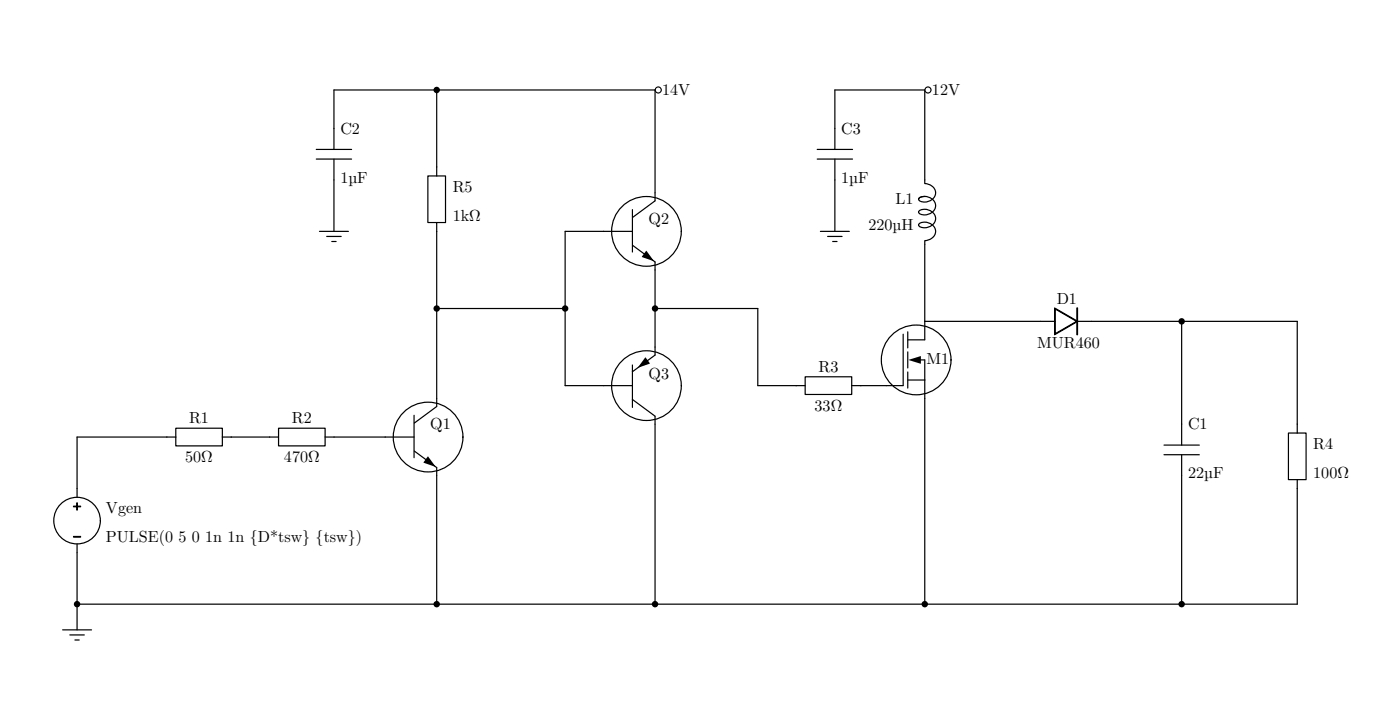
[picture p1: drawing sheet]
<svg xmlns="http://www.w3.org/2000/svg" width="615mm" height="310mm" viewBox="0 0 615 310" stroke-linecap="round" stroke-linejoin="round" font-family="sans-serif">
<g fill="none" stroke="#000" stroke-width=".53">
<path d="M191.9 39.5v33.9M146.8 56.4v-16.9h141.1v48.7M366.9 56.4v-16.9h39.5v41.1a4.7 4.7 0 0 1 4.8 4M146.8 79v22.6M366.9 79v22.6M277.9 92v18.7M287.9 88.2l-9.9 7.3M403.7 87.5a3.6 3.6 0 0 1 4.9-.7 3.9 3.9 0 0 1 2.5 4.4 3.9 3.9 0 0 1-4 3.1l-2-.1a1.13 1.13 0 0 1-1.4-1.1 1.13 1.13 0 0 1 1.4-1.1 4.9 4.9 0 0 1 6.1 3.9M406.6 86.3l-2 .3-.9 .9M411.2 96a4.7 4.7 0 0 1-7.4 3.2 1.5 1.5 0 0 1 1.9-1.6 4.7 4.7 0 0 1 5.5 4M411.2 84.7a4.7 4.7 0 0 1-7.4 3.2l-.1-.4M140.4 101.6h12.7"/>
<path d="M143.6 103.8h6.3M145.8 106h1.9M191.9 101.6v76.9M277.8 101.6h-29.4v67.7h29.5M278 107.7l9.9 7.3v40.9l-10 7.3M360.5 101.6h12.7M363.7 103.8h6.4M365.9 106h1.9M411.2 101.6a4.6 4.6 0 0 1-4.8 4.1v35.4h57.2M191.9 135.5h56.5M287.9 135.5h45.1v33.8h20.8M473.4 141.1h96.7v49"/>
<path d="M519.3 141.1v54.3M191.9 178.5l-9.8 7.3M277.9 160.3v18.6M277.9 175.4l10 7.3M353.8 165.5h20.5v7.7h-20.5zM389.5 169.3h-15.2M406.4 175v90.3M77.2 191.9h-43.3v22.6M77.3 188h20.4v7.8h-20.4zM97.8 191.9h24.6M122.4 188h20.5v7.8h-20.5zM142.9 191.9h39"/>
<path d="M182 182.4v18.6M182.1 198l9.8 7.4v59.9M287.9 182.8v82.5M511.5 195.4h15.5M511.5 199.7h15.5M519.3 199.7v65.6M566.2 190.1h7.8v20.5h-7.8zM570.1 210.6v54.7h-536.2M33.9 242.7v33.9M27.5 276.6h12.7M30.7 278.8h6.3M32.9 281h1.9"/>
<circle cx="284.1" cy="101.6" r="15.3"/>
<circle cx="284.1" cy="169.3" r="15.3"/>
<circle cx="188.1" cy="191.9" r="15.3"/>
</g>
<g fill="#000">
<path d="M283.9 110.2l3.5 4.5-5.3-1.9z" fill-rule="evenodd"/>
<path d="M283.5 157l2.1 2.6-5.4 1.9z" fill-rule="evenodd"/>
<path d="M188 200.5l3.5 4.5-5.4-1.9z" fill-rule="evenodd"/>
<circle cx="191.9" cy="39.5" r="1.41"/>
<circle cx="191.9" cy="135.5" r="1.41"/>
<circle cx="248.4" cy="135.5" r="1.41"/>
<circle cx="287.9" cy="135.5" r="1.41"/>
<circle cx="519.3" cy="141.1" r="1.41"/>
<circle cx="33.9" cy="265.3" r="1.41"/>
<circle cx="191.9" cy="265.3" r="1.41"/>
<circle cx="287.9" cy="265.3" r="1.41"/>
<circle cx="406.4" cy="265.3" r="1.41"/>
<circle cx="519.3" cy="265.3" r="1.41"/>
</g>
<g fill="#000" stroke="#000" stroke-width=".44">
<path d="M473.2 135.2h.4v11.8h-.4z" fill-rule="evenodd"/>
<path d="M463.4 135.2l10.3 5.9-10.3 5.9zM463.8 135.7v10.8l9.2-5.4z" fill-rule="evenodd"/>
</g>
<circle cx="407.8" cy="39.5" r="1.27" fill="#fff"/>
<path d="M406.7 39.5a1.1 1.1 0 0 1 2.2 0 1.1 1.1 0 0 1-2.2 0zM406.2 39.5a1.6 1.6 0 0 0 3.2 0 1.6 1.6 0 0 0-3.2 0z" fill-rule="evenodd" fill="#000"/>
<circle cx="289.3" cy="39.5" r="1.27" fill="#fff"/>
<g fill="#000">
<path d="M288.2 39.5a1.07 1.07 0 0 1 2.1 0 1.07 1.07 0 0 1-2.1 0zM287.7 39.5a1.6 1.6 0 0 0 3.2 0 1.6 1.6 0 0 0-3.2 0z" fill-rule="evenodd"/>
<path d="M399.2 158l5.5-1.5-.1 3.2z" fill-rule="evenodd"/>
</g>
<g fill="none" stroke="#000" stroke-width=".53">
<path d="M146.8 56.4v9.2M366.9 56.4v9.2M139 65.6h15.5M139 69.8h15.5M146.8 69.8v9.2M188 77.3h7.8v20.4h-7.8zM191.9 73.4v3.8M359.1 65.6h15.5M359.1 69.8h15.5M366.9 69.8v9.2M191.9 97.8v3.8M396.9 146.8v22.5"/>
<path d="M398.9 145.7v7.1M398.9 154.5v7.1M404.7 158l1.7 .1v16.9M406.4 141.1v8.1h-7.4M389.5 169.3h7.4M398.9 163.3v7.1M399 166.9h7.4M33.9 214.5v3.8M33.9 238.9v3.8"/>
<circle cx="402.6" cy="158" r="15.3"/>
<circle cx="33.9" cy="228.6" r="10.2"/>
</g>
<path d="M32.5 235.7h2.8" fill="none" stroke="#000" stroke-width=".44"/>
<path d="M32.3 235.5h3.2v.4h-3.2z" fill-rule="evenodd" fill="#000" stroke="#000" stroke-width=".44"/>
<path d="M33.7 220.8h.3v1.4h1.5v.4h-1.5v1.4h-.3v-1.4h-1.4v-.4h1.4z" fill="#000" stroke="#000" stroke-width=".44"/>
<g font-size="7.1">
<text x="291" y="41.8">14V</text>
<text x="409.6" y="41.8">12V</text>
<text x="149.6" y="58.7">C2</text>
<text x="369.7" y="58.7">C3</text>
<text x="149.6" y="80.3">1µF</text>
<text x="369.7" y="80.3">1µF</text>
<text x="199" y="84.1">R5</text>
<text x="393.5" y="89.8">L1</text>
<text x="199" y="96.8">1kΩ</text>
<text x="285" y="98.2">Q2</text>
<text x="381.7" y="101.1">220µH</text>
<text x="464.4" y="133.7">D1</text>
<text x="455.8" y="152.8">MUR460</text>
<text x="407.1" y="160">M1</text>
<text x="285" y="166.5">Q3</text>
<text x="359.7" y="163.3">R3</text>
<text x="83.1" y="185.9">R1</text>
<text x="128.3" y="185.9">R2</text>
<text x="358" y="180.3">33Ω</text>
<text x="189.1" y="188.6">Q1</text>
<text x="522.1" y="188.6">C1</text>
<text x="577.1" y="197">R4</text>
<text x="81.4" y="202.8">50Ω</text>
<text x="124.8" y="202.8">470Ω</text>
<text x="577.1" y="209.7">100Ω</text>
<text x="522.1" y="210.1">22µF</text>
<text x="46.6" y="225.2">Vgen</text>
<text x="46.6" y="237.9">PULSE(0 5 0 1n 1n {D*tsw} {tsw})</text>
</g>
</svg>
